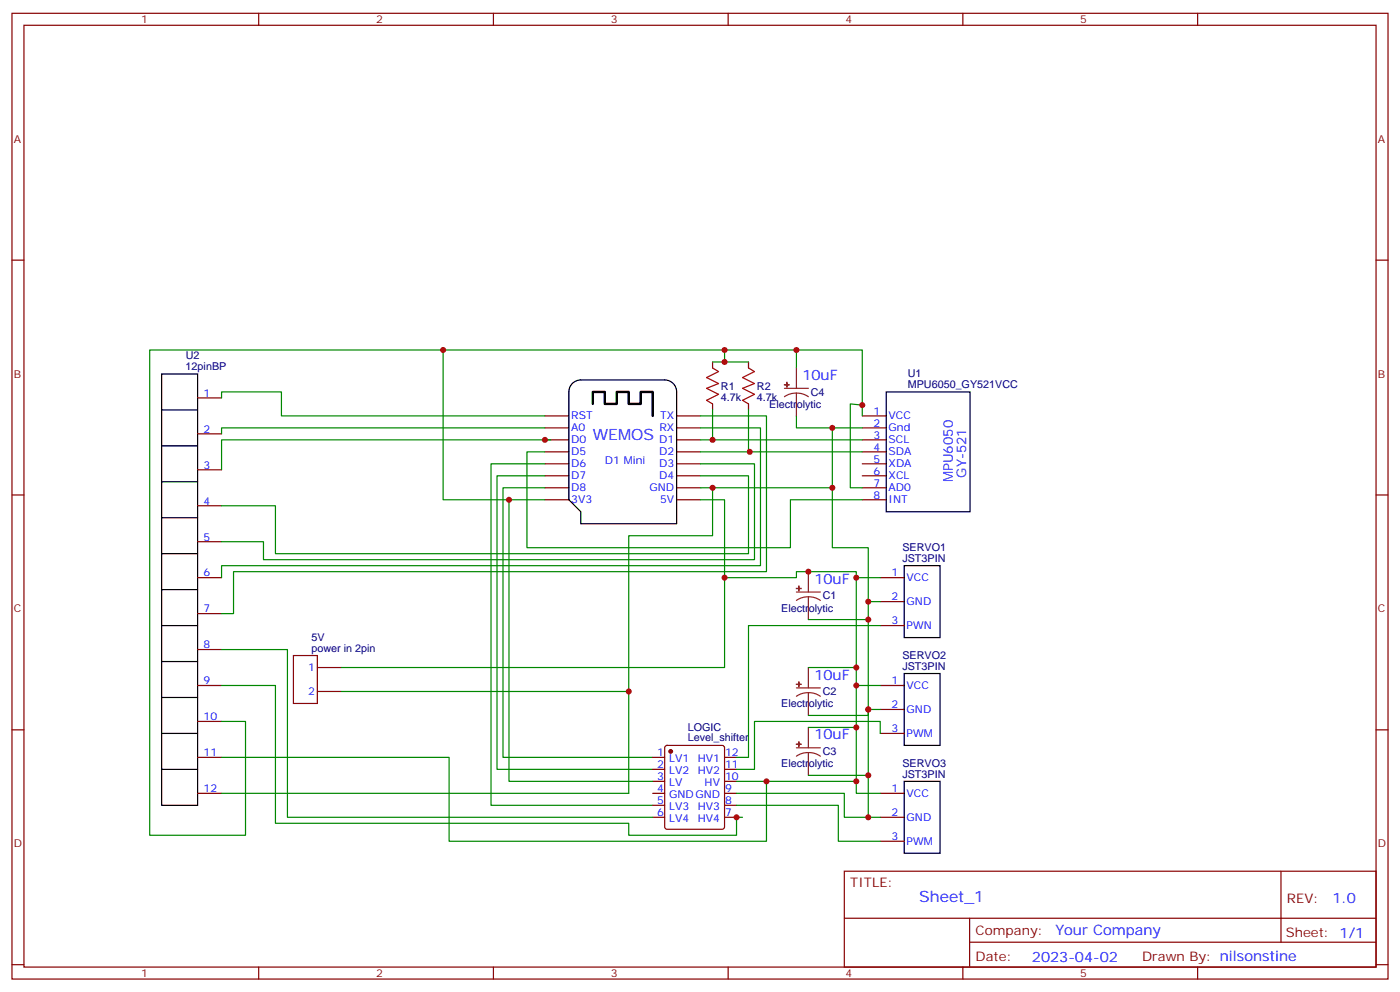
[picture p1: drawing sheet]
<svg xmlns="http://www.w3.org/2000/svg" width="412mm" height="292mm" viewBox="0 0 412 292" stroke-linecap="round" stroke-linejoin="round" font-family="sans-serif">
<g fill="none" stroke="#870000" stroke-width=".35">
<path d="M3.5 3.9h405.4v284.4h-405.4zM7.1 7.4h398.2v277.3h-398.2zM76.2 3.9v3.5M145.3 3.9v3.5M214.5 3.9v3.5M283.6 3.9v3.5M352.8 3.9v3.5M3.5 76.6h3.6M405.3 76.6h3.6M58.2 117.2h7.1M209.9 106.6v1.7M209.9 118.9v1.8"/>
<path d="M220.5 106.6v1.7M220.5 118.9v1.8M58.2 127.7h7.1M58.2 138.3h7.1M160.5 122.4h7.1M160.5 126h7.1M160.5 129.5h7.1M160.5 133h7.1M160.5 136.6h7.1M199.3 122.4h7.1M199.3 126h7.1M199.3 129.5h7.1"/>
<path d="M199.3 133h7.1M199.3 136.6h7.1M254 122.4h7.1M254 126h7.1M254 129.5h7.1M254 133h7.1M254 136.6h7.1M3.5 145.7h3.6M58.2 148.9h7.1M58.2 159.5h7.1M160.5 140.1h7.1M160.5 143.6h7.1"/>
<path d="M160.5 147.1h7.1M199.3 140.1h7.1M199.3 143.6h7.1M199.3 147.1h7.1M254 140.1h7.1M254 143.6h7.1M254 147.1h7.1M405.3 145.7h3.6M58.2 170.1h7.1M259.3 177.1h7M259.3 170.1h7M58.2 180.7h7.1"/>
<path d="M58.2 191.2h7.1M86.4 193h7.1v14.1h-7.1zM93.5 196.5h7M259.3 184.2h7M3.5 214.9h3.6M58.2 201.8h7.1M58.2 212.4h7.1M93.5 203.6h7M196 219.7l.5-.2h16.2l.5 .2 .2 .5v23.3l-.2 .5-.5 .2h-16.2l-.5-.3-.2-.4v-23.3zM259.3 208.9h7M259.3 201.8h7M259.3 215.9h7"/>
<path d="M405.3 214.9h3.6M58.2 233.6h7.1M58.2 223h7.1M192.3 233.6h3.5M192.3 223h3.5M192.3 226.5h3.5M192.3 230h3.5M192.3 237.1h3.5M213.4 233.6h3.6M213.4 223h3.6M213.4 226.5h3.6M213.4 230h3.6"/>
<path d="M213.4 237.1h3.6M259.3 233.6h7M192.3 240.6h3.5M213.4 240.6h3.6M248.7 256.5h156.6v28.2h-156.6zM259.3 240.6h7M259.3 247.7h7M377.3 256.5v20.9M248.7 270.4h156.5M285.6 277.4h119.6M285.6 270.4v14.1M3.5 284h3.6"/>
<path d="M76.2 284.7v3.6M145.3 284.7v3.6M214.5 284.7v3.6M283.6 284.7v3.6M352.8 284.7v3.6M405.3 284h3.6"/>
</g>
<g fill="none" stroke="#000" stroke-width=".35">
<path d="M47.6 110.1h10.6v127h-10.6zM168.6 112.9a3.5 3.5 0 0 1 2.5-1h24.7a3.5 3.5 0 0 1 3.5 3.5v38.8h-28.2v-3.5l-3.5-3.6v-31.7a3.5 3.5 0 0 1 1-2.5zM261.1 115.4h24.7v35.3h-24.7zM47.6 120.7h10.6M47.6 131.3h10.6M47.6 141.9h10.6M47.6 152.4h10.6M47.6 163h10.6M47.6 173.6h10.6M266.3 166.5h10.6v21.2h-10.6zM47.6 184.2h10.6M47.6 194.8h10.6"/>
<path d="M266.3 198.3h10.6v21.2h-10.6zM47.6 205.4h10.6M47.6 215.9h10.6M47.6 226.5h10.6M266.3 230h10.6v21.2h-10.6z"/>
</g>
<path d="M174.6 118.9v-3.5h3.6v3.5h3.5v-3.5h3.5v3.5h3.5v-3.5h3.6v7" fill="none" stroke="#000" stroke-width=".71"/>
<g fill="none" stroke="#008700" stroke-width=".35">
<path d="M65.3 117.2v-1.8h17.6v7h77.6M130.5 103h-86.4v142.9h28.2v-33.5h-7M209.9 106.6h10.6M213.4 103v3.6M234.6 103v5.3M254 119.3l-3.5-.4v24.7h3.5M160.5 136.6h-15.9v100.5h47.7M160.5 133h-5.3v28.3h77.6v-14.2h21.2M160.5 126h-95.2v1.7M162.3 129.5h-97v8.8M206.4 136.6h15.8v28.2h-144.6v-5.3h-12.3M206.4 126h17.6v40.5h-158.7v3.6"/>
<path d="M206.4 122.4h19.4v45.9h-157v12.4h-3.5M206.4 129.5h47.6M206.4 133h47.6M209.9 120.7v8.8M220.5 120.7v12.3h.3M234.6 122.4v3.6h10.6M254 122.4v-19.4h-123.5v44.1h30M254 126h-8.8v17.6h-35.3M149.9 147.1v82.9h42.4M160.5 143.6h-12.3v79.4h44.1M160.5 140.1h-14.1v86.4h45.9M206.4 143.6h3.5v14.1h-24.7v75.9h-119.9"/>
<path d="M206.4 147.1h7v49.4h-112.9M206.4 140.1h14.1v22.9h-139.4v-14.1h-15.8M245.2 143.6v17.7h10.6v15.8M213.4 170.1h21.2v-1.8h17.6v1.8M259.3 170.1h-7.1v31.7h7.1M259.3 177.1h-3.5v31.8h3.5M65.3 191.2h19.4v49.4h107.6M238.1 182.4h17.7M238.1 196.5h14.1M259.3 184.2h-38.8v38.8h-3.5M65.3 201.8h15.8v40.6h104.1v3.5h31.8v-5.3h1.7M100.5 203.6h84.7"/>
<path d="M238.1 210.6h17.7v-1.7v31.7h3.5M238.1 214.2h14.1M252.2 201.8v31.8h7.1M259.3 215.9v-3.5h-37.1v14.1h-5.2M65.3 223h67v24.7h93.5v-17.7M217 233.6h31.7v7h7.1M217 237.1h29.9v10.6h12.4M217 230h35.2M238.1 228.3h17.7"/>
</g>
<circle cx="197.6" cy="221.2" r=".53" fill="#870000" stroke="#870000" stroke-width=".35"/>
<g fill="none" stroke="#8c2424" stroke-width=".35">
<path d="M231.1 114.3h7M234.6 115.7l1.8 .3 1.7 .8M234.6 115.7l-1.9 .3-1.6 .8M234.6 108.3v6M234.6 115.7v6.7M234.6 174.3h7.1M238.1 175.7l1.9 .3 1.7 .8M238.1 175.7l-1.8 .3-1.7 .8M238.1 168.3v6M238.1 175.7v6.7M238.1 196.5v6M234.6 202.5h7.1"/>
<path d="M238.1 203.9l1.9 .3 1.7 .8M238.1 203.9l-1.8 .3-1.7 .8M238.1 203.9v6.7M238.1 214.2v6M234.6 220.2h7.1M238.1 221.6l1.9 .2 1.7 .8M238.1 221.6l-1.8 .2-1.7 .8M238.1 221.6v6.7"/>
</g>
<g fill="#8c2424" stroke="#8c2424" stroke-width=".35">
<path d="M234.6 173.2l1.4 .1z"/>
<path d="M235.3 172.5v1.5z"/>
<path d="M234.6 201.5h1.4z"/>
<path d="M235.3 200.8v1.4z"/>
<path d="M234.6 219.1h1.4z"/>
<path d="M235.3 218.4v1.4z"/>
<path d="M231.1 113.3h1.4z"/>
<path d="M231.8 112.6v1.4z"/>
</g>
<path d="M209.9 108.3l1.8 1.1-3.6 1.8 3.6 1.7-3.6 1.4 3.6 1.8-3.6 1.8 1.8 1M220.5 108.3l1.7 1.1-3.5 1.8 3.5 1.7-3.5 1.4 3.5 1.8-3.5 1.8 1.8 1" fill="none" stroke="#a10000" stroke-width=".35"/>
<g fill="#c00">
<circle cx="252.2" cy="201.8" r=".88"/>
<circle cx="255.8" cy="208.9" r=".88"/>
<circle cx="149.9" cy="147.1" r=".88"/>
<circle cx="209.9" cy="143.6" r=".88"/>
<circle cx="255.8" cy="240.6" r=".88"/>
<circle cx="252.2" cy="230" r=".88"/>
<circle cx="252.2" cy="170.1" r=".88"/>
<circle cx="255.8" cy="182.4" r=".88"/>
<circle cx="252.2" cy="196.5" r=".88"/>
<circle cx="252.2" cy="214.2" r=".88"/>
<circle cx="255.8" cy="228.3" r=".88"/>
<circle cx="209.9" cy="129.5" r=".88"/>
<circle cx="213.4" cy="103" r=".88"/>
<circle cx="213.4" cy="106.6" r=".88"/>
<circle cx="220.8" cy="133" r=".88"/>
<circle cx="234.6" cy="103" r=".88"/>
<circle cx="245.2" cy="126" r=".88"/>
<circle cx="254" cy="119.3" r=".88"/>
<circle cx="185.2" cy="203.6" r=".88"/>
<circle cx="160.5" cy="129.5" r=".88"/>
<circle cx="217" cy="240.6" r=".88"/>
<circle cx="130.5" cy="103" r=".88"/>
<circle cx="213.4" cy="170.1" r=".88"/>
<circle cx="238.1" cy="168.3" r=".88"/>
<circle cx="225.8" cy="230" r=".88"/>
<circle cx="255.8" cy="177.1" r=".88"/>
<circle cx="245.2" cy="143.6" r=".88"/>
</g>
<g font-size="4.6" fill="#00f">
<text x="174.6" y="129.5">WEMOS</text>
<text x="270.8" y="265.5">Sheet_1</text>
</g>
<g font-size="4.2" fill="#00f">
<text x="236.4" y="111.9">10uF</text>
<text x="239.9" y="171.8">10uF</text>
<text x="239.9" y="200.1">10uF</text>
<text x="239.9" y="217.7">10uF</text>
<text x="392.5" y="265.8">1.0</text>
<text x="310.9" y="275.3">Your Company</text>
<text x="304" y="283.1">2023-04-02</text>
</g>
<g font-size="3.9" fill="#00f">
<text x="280.7" y="142" transform="rotate(-90 280.7 142)">MPU6050</text>
<text x="284.6" y="140.6" transform="rotate(-90 284.6 140.6)">GY-521</text>
</g>
<g font-size="3.9" fill="#800">
<text x="250.5" y="261.1">TITLE:</text>
<text x="379.1" y="265.8">REV:</text>
<text x="287.4" y="275.3">Company:</text>
<text x="378.7" y="275.9">Sheet: 1/1</text>
<text x="287.4" y="283">Date:</text>
<text x="336.4" y="283.1">Drawn By: nilsonstine</text>
</g>
<g font-size="3.2" fill="#800">
<text x="41.6" y="6.9">1</text>
<text x="110.8" y="6.9">2</text>
<text x="179.9" y="6.9">3</text>
<text x="249.1" y="6.9">4</text>
<text x="318.2" y="6.9">5</text>
<text x="4.1" y="42">A</text>
<text x="405.9" y="42">A</text>
<text x="4.1" y="111.2">B</text>
<text x="405.9" y="111.2">B</text>
<text x="4.1" y="180.3">C</text>
<text x="405.9" y="180.3">C</text>
<text x="4.1" y="249.4">D</text>
<text x="405.9" y="249.4">D</text>
<text x="41.6" y="287.7">1</text>
<text x="110.8" y="287.7">2</text>
<text x="179.9" y="287.7">3</text>
<text x="249.1" y="287.7">4</text>
<text x="318.2" y="287.7">5</text>
</g>
<g font-size="3.2" fill="#000080">
<text x="54.7" y="105.8">U2</text>
<text x="54.7" y="109">12pinBP</text>
<text x="267.4" y="111.1">U1</text>
<text x="212.4" y="117.9">4.7k</text>
<text x="212.4" y="114.8">R1</text>
<text x="223" y="117.9">4.7k</text>
<text x="223" y="114.8">R2</text>
<text x="238.8" y="116.5">C4</text>
<text x="267.4" y="114.3">MPU6050_GY521VCC</text>
<text x="226.6" y="120.1">Electrolytic</text>
<text x="265.8" y="165.5">JST3PIN</text>
<text x="265.8" y="162.3">SERVO1</text>
<text x="242.4" y="176.5">C1</text>
<text x="230.1" y="180">Electrolytic</text>
<text x="91.7" y="191.9">power in 2pin</text>
<text x="91.7" y="188.7">5V</text>
<text x="265.8" y="197.2">JST3PIN</text>
<text x="265.8" y="194">SERVO2</text>
<text x="230.1" y="208.3">Electrolytic</text>
<text x="242.4" y="204.7">C2</text>
<text x="202.6" y="215.1">LOGIC</text>
<text x="202.6" y="218.3">Level_shifter</text>
<text x="230.1" y="225.9">Electrolytic</text>
<text x="242.4" y="222.4">C3</text>
<text x="265.8" y="225.8">SERVO3</text>
<text x="265.8" y="229">JST3PIN</text>
</g>
<g font-size="3.2" fill="#00f">
<text x="60" y="116.8">1</text>
<text x="168.3" y="123.5">RST</text>
<text x="194.5" y="123.5">TX</text>
<text x="257.3" y="122.1">1</text>
<text x="257.3" y="125.6">2</text>
<text x="261.8" y="123.5">VCC</text>
<text x="60" y="127.4">2</text>
<text x="168.3" y="130.6">D0</text>
<text x="168.3" y="127">A0</text>
<text x="194.2" y="130.6">D1</text>
<text x="194.2" y="127">RX</text>
<text x="257.3" y="129.2">3</text>
<text x="261.8" y="127">Gnd</text>
<text x="261.8" y="130.6">SCL</text>
<text x="60" y="138">3</text>
<text x="168.3" y="137.6">D6</text>
<text x="168.3" y="134.1">D5</text>
<text x="178.2" y="136.6">D1 Mini</text>
<text x="194.2" y="134.1">D2</text>
<text x="194.2" y="137.6">D3</text>
<text x="257.3" y="132.7">4</text>
<text x="257.3" y="136.2">5</text>
<text x="261.8" y="134.1">SDA</text>
<text x="261.8" y="137.6">XDA</text>
<text x="168.3" y="141.1">D7</text>
<text x="194.2" y="141.1">D4</text>
<text x="257.3" y="139.7">6</text>
<text x="257.3" y="143.3">7</text>
<text x="261.8" y="141.1">XCL</text>
<text x="60" y="148.6">4</text>
<text x="168.3" y="148.2">3V3</text>
<text x="168.3" y="144.7">D8</text>
<text x="191.3" y="144.7">GND</text>
<text x="194.4" y="148.2">5V</text>
<text x="257.3" y="146.8">8</text>
<text x="261.8" y="144.7">AD0</text>
<text x="261.8" y="148.2">INT</text>
<text x="60" y="159.1">5</text>
<text x="60" y="169.7">6</text>
<text x="262.6" y="169.7">1</text>
<text x="267.1" y="171.1">VCC</text>
<text x="262.6" y="176.8">2</text>
<text x="267.1" y="178.2">GND</text>
<text x="60" y="180.3">7</text>
<text x="262.6" y="183.8">3</text>
<text x="267.1" y="185.2">PWN</text>
<text x="60" y="190.9">8</text>
<text x="90.8" y="197.6">1</text>
<text x="60" y="201.5">9</text>
<text x="262.6" y="201.5">1</text>
<text x="267.1" y="202.9">VCC</text>
<text x="90.8" y="204.6">2</text>
<text x="262.6" y="208.5">2</text>
<text x="267.1" y="209.9">GND</text>
<text x="60" y="212.1">10</text>
<text x="262.6" y="215.6">3</text>
<text x="267.1" y="217">PWM</text>
<text x="60" y="222.6">11</text>
<text x="193.6" y="222.6">1</text>
<text x="193.6" y="226.2">2</text>
<text x="197.1" y="224.4">LV1</text>
<text x="197.1" y="227.9">LV2</text>
<text x="205.6" y="227.9">HV2</text>
<text x="205.6" y="224.4">HV1</text>
<text x="213.6" y="226.2">11</text>
<text x="213.6" y="222.6">12</text>
<text x="60" y="233.2">12</text>
<text x="193.6" y="229.7">3</text>
<text x="193.6" y="233.2">4</text>
<text x="197.1" y="231.5">LV</text>
<text x="207.6" y="231.5">HV</text>
<text x="213.6" y="233.2">9</text>
<text x="213.6" y="229.7">10</text>
<text x="262.6" y="233.2">1</text>
<text x="193.6" y="236.7">5</text>
<text x="197.1" y="235">GNDGND</text>
<text x="197.1" y="238.5">LV3</text>
<text x="205.6" y="238.5">HV3</text>
<text x="213.6" y="236.7">8</text>
<text x="267.1" y="234.6">VCC</text>
<text x="193.6" y="240.3">6</text>
<text x="197.1" y="242">LV4</text>
<text x="205.6" y="242">HV4</text>
<text x="213.6" y="240.3">7</text>
<text x="262.6" y="240.3">2</text>
<text x="267.1" y="241.7">GND</text>
<text x="262.6" y="247.3">3</text>
<text x="267.1" y="248.7">PWM</text>
</g>
</svg>
